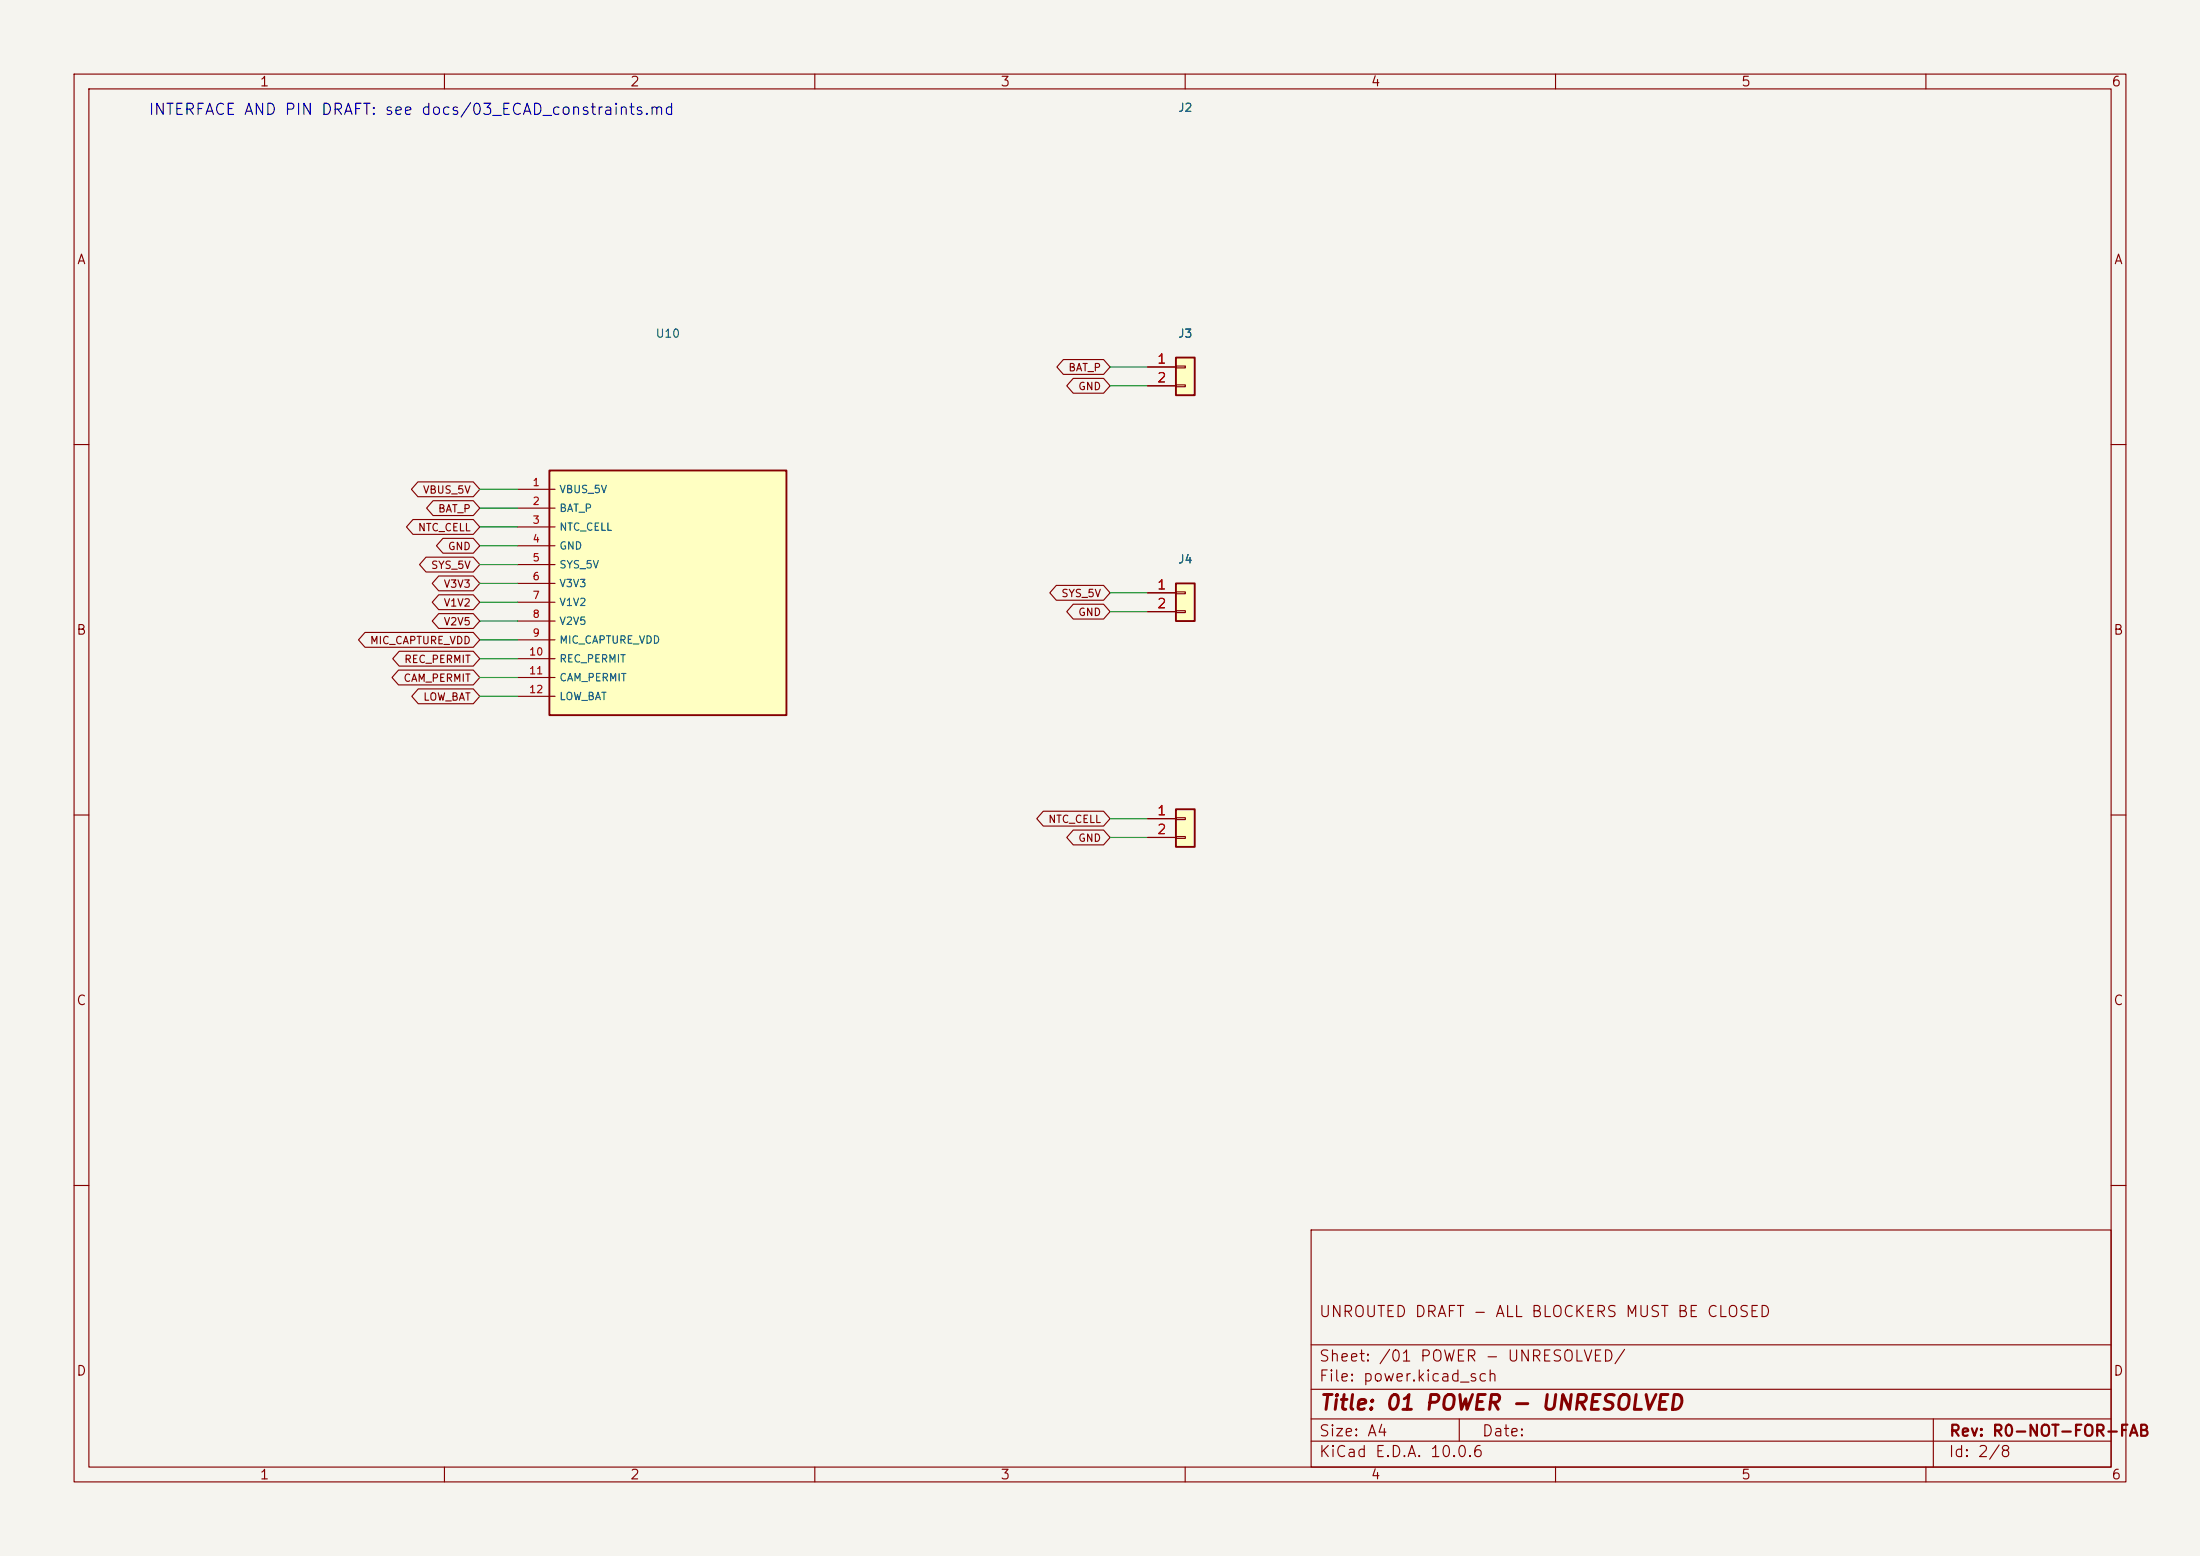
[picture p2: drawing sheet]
(kicad_sch (version 20251024) (generator "eeschema") (paper "A4") (title_block (title "01 POWER - UNRESOLVED") (rev "R0-NOT-FOR-FAB") (comment 1 "UNROUTED DRAFT - ALL BLOCKERS MUST BE CLOSED")) (lib_symbols (symbol "MeetNote:UNVERIFIED_POWER_ASSEMBLY" (pin_names (offset 0.508)) (in_bom yes) (on_board no) (property "Reference" "U" (at 0 18.51 0) (effects (font (size 1.27 1.27)))) (property "Value" "UNVERIFIED_POWER_ASSEMBLY" (at 0 -18.51 0) (effects (font (size 1.27 1.27)))) (symbol "UNVERIFIED_POWER_ASSEMBLY_0_1" (rectangle (start -16 16.51) (end 16 -16.51) (stroke (width 0.254) (type default)) (fill (type background)))) (symbol "UNVERIFIED_POWER_ASSEMBLY_1_1" (pin power_in line (at -20.32 13.970000000000002 0) (length 5.08) (name "VBUS_5V" (effects (font (size 1 1)))) (number "1" (effects (font (size 1 1))))) (pin power_in line (at -20.32 11.430000000000003 0) (length 5.08) (name "BAT_P" (effects (font (size 1 1)))) (number "2" (effects (font (size 1 1))))) (pin input line (at -20.32 8.890000000000002 0) (length 5.08) (name "NTC_CELL" (effects (font (size 1 1)))) (number "3" (effects (font (size 1 1))))) (pin power_in line (at -20.32 6.350000000000002 0) (length 5.08) (name "GND" (effects (font (size 1 1)))) (number "4" (effects (font (size 1 1))))) (pin power_out line (at -20.32 3.8100000000000023 0) (length 5.08) (name "SYS_5V" (effects (font (size 1 1)))) (number "5" (effects (font (size 1 1))))) (pin power_out line (at -20.32 1.2700000000000031 0) (length 5.08) (name "V3V3" (effects (font (size 1 1)))) (number "6" (effects (font (size 1 1))))) (pin power_out line (at -20.32 -1.2699999999999978 0) (length 5.08) (name "V1V2" (effects (font (size 1 1)))) (number "7" (effects (font (size 1 1))))) (pin power_out line (at -20.32 -3.8099999999999987 0) (length 5.08) (name "V2V5" (effects (font (size 1 1)))) (number "8" (effects (font (size 1 1))))) (pin power_out line (at -20.32 -6.349999999999998 0) (length 5.08) (name "MIC_CAPTURE_VDD" (effects (font (size 1 1)))) (number "9" (effects (font (size 1 1))))) (pin input line (at -20.32 -8.889999999999997 0) (length 5.08) (name "REC_PERMIT" (effects (font (size 1 1)))) (number "10" (effects (font (size 1 1))))) (pin input line (at -20.32 -11.429999999999996 0) (length 5.08) (name "CAM_PERMIT" (effects (font (size 1 1)))) (number "11" (effects (font (size 1 1))))) (pin output line (at -20.32 -13.969999999999999 0) (length 5.08) (name "LOW_BAT" (effects (font (size 1 1)))) (number "12" (effects (font (size 1 1))))))) (symbol "MeetNote:Conn_01x02" (pin_names (offset 1.016) (hide yes)) (exclude_from_sim no) (in_bom yes) (on_board yes) (in_pos_files yes) (duplicate_pin_numbers_are_jumpers no) (property "Reference" "J" (at 0 2.54 0) (show_name no) (do_not_autoplace no) (effects (font (size 1.27 1.27)))) (property "Value" "Conn_01x02" (at 0 -5.08 0) (show_name no) (do_not_autoplace no) (effects (font (size 1.27 1.27)))) (property "Footprint" "" (at 0 0 0) (show_name no) (do_not_autoplace no) (hide yes) (effects (font (size 1.27 1.27)))) (property "Datasheet" "" (at 0 0 0) (show_name no) (do_not_autoplace no) (hide yes) (effects (font (size 1.27 1.27)))) (property "Description" "Generic connector, single row, 01x02, script generated (kicad-library-utils/schlib/autogen/connector/)" (at 0 0 0) (show_name no) (do_not_autoplace no) (hide yes) (effects (font (size 1.27 1.27)))) (property "ki_keywords" "connector" (at 0 0 0) (show_name no) (do_not_autoplace no) (hide yes) (effects (font (size 1.27 1.27)))) (property "ki_fp_filters" "Connector*:*_1x??_*" (at 0 0 0) (show_name no) (do_not_autoplace no) (hide yes) (effects (font (size 1.27 1.27)))) (symbol "Conn_01x02_1_1" (rectangle (start -1.27 1.27) (end 1.27 -3.81) (stroke (width 0.254) (type default)) (fill (type background))) (rectangle (start -1.27 0.127) (end 0 -0.127) (stroke (width 0.1524) (type default)) (fill (type none))) (rectangle (start -1.27 -2.413) (end 0 -2.667) (stroke (width 0.1524) (type default)) (fill (type none))) (pin passive line (at -5.08 0 0) (length 3.81) (name "Pin_1" (effects (font (size 1.27 1.27)))) (number "1" (effects (font (size 1.27 1.27))))) (pin passive line (at -5.08 -2.54 0) (length 3.81) (name "Pin_2" (effects (font (size 1.27 1.27)))) (number "2" (effects (font (size 1.27 1.27)))))) (embedded_fonts no)))(text "INTERFACE AND PIN DRAFT: see docs/03_ECAD_constraints.md" (at 20 15 0) (effects (font (size 1.5 1.5)) (justify left)))(symbol (lib_id "MeetNote:UNVERIFIED_POWER_ASSEMBLY") (at 90.17 80.01 0) (unit 1) (in_bom yes) (on_board no) (dnp no)(property "Reference" "U10" (at 90.17 45.010000000000005 0) (effects (font (size 1.1 1.1))))(property "Value" "UNVERIFIED BQ24074 + boost + rails + gating" (at 90.17 85.01 0) (effects (font (size 1.1 1.1)) hide))(property "Footprint" "" (at 90.17 80.01 0) (effects (font (size 1.1 1.1)) hide))(property "Review" "BLOCKER: power design, USB-C CC detection, thermistor and hard gates not implemented" (at 90.17 80.01 0) (effects (font (size 1.1 1.1)) hide)))(wire (pts (xy 69.85 66.04) (xy 64.77 66.04)) (stroke (width 0) (type default)))(global_label "VBUS_5V" (shape bidirectional) (at 64.77 66.04 180) (effects (font (size 1 1)) (justify right)))(wire (pts (xy 69.85 68.58) (xy 64.77 68.58)) (stroke (width 0) (type default)))(global_label "BAT_P" (shape bidirectional) (at 64.77 68.58 180) (effects (font (size 1 1)) (justify right)))(wire (pts (xy 69.85 71.12) (xy 64.77 71.12)) (stroke (width 0) (type default)))(global_label "NTC_CELL" (shape bidirectional) (at 64.77 71.12 180) (effects (font (size 1 1)) (justify right)))(wire (pts (xy 69.85 73.66) (xy 64.77 73.66)) (stroke (width 0) (type default)))(global_label "GND" (shape bidirectional) (at 64.77 73.66 180) (effects (font (size 1 1)) (justify right)))(wire (pts (xy 69.85 76.2) (xy 64.77 76.2)) (stroke (width 0) (type default)))(global_label "SYS_5V" (shape bidirectional) (at 64.77 76.2 180) (effects (font (size 1 1)) (justify right)))(wire (pts (xy 69.85 78.74) (xy 64.77 78.74)) (stroke (width 0) (type default)))(global_label "V3V3" (shape bidirectional) (at 64.77 78.74 180) (effects (font (size 1 1)) (justify right)))(wire (pts (xy 69.85 81.28) (xy 64.77 81.28)) (stroke (width 0) (type default)))(global_label "V1V2" (shape bidirectional) (at 64.77 81.28 180) (effects (font (size 1 1)) (justify right)))(wire (pts (xy 69.85 83.82) (xy 64.77 83.82)) (stroke (width 0) (type default)))(global_label "V2V5" (shape bidirectional) (at 64.77 83.82 180) (effects (font (size 1 1)) (justify right)))(wire (pts (xy 69.85 86.36) (xy 64.77 86.36)) (stroke (width 0) (type default)))(global_label "MIC_CAPTURE_VDD" (shape bidirectional) (at 64.77 86.36 180) (effects (font (size 1 1)) (justify right)))(wire (pts (xy 69.85 88.9) (xy 64.77 88.9)) (stroke (width 0) (type default)))(global_label "REC_PERMIT" (shape bidirectional) (at 64.77 88.9 180) (effects (font (size 1 1)) (justify right)))(wire (pts (xy 69.85 91.44) (xy 64.77 91.44)) (stroke (width 0) (type default)))(global_label "CAM_PERMIT" (shape bidirectional) (at 64.77 91.44 180) (effects (font (size 1 1)) (justify right)))(wire (pts (xy 69.85 93.98) (xy 64.77 93.98)) (stroke (width 0) (type default)))(global_label "LOW_BAT" (shape bidirectional) (at 64.77 93.98 180) (effects (font (size 1 1)) (justify right)))(symbol (lib_id "MeetNote:Conn_01x02") (at 160.02 49.53 0) (unit 1) (in_bom yes) (on_board yes) (dnp no)(property "Reference" "J2" (at 160.02 14.530000000000001 0) (effects (font (size 1.1 1.1))))(property "Value" "BATTERY 1S" (at 160.02 54.53 0) (effects (font (size 1.1 1.1)) hide))(property "Footprint" "MeetNote:PinHeader_1x02_P2.54mm_Vertical" (at 160.02 49.53 0) (effects (font (size 1.1 1.1)) hide))(property "Review" "Provisional 2.54mm engineering header; NOT approved battery connector" (at 160.02 49.53 0) (effects (font (size 1.1 1.1)) hide)))(wire (pts (xy 154.94 49.53) (xy 149.86 49.53)) (stroke (width 0) (type default)))(global_label "BAT_P" (shape bidirectional) (at 149.86 49.53 180) (effects (font (size 1 1)) (justify right)))(wire (pts (xy 154.94 52.07) (xy 149.86 52.07)) (stroke (width 0) (type default)))(global_label "GND" (shape bidirectional) (at 149.86 52.07 180) (effects (font (size 1 1)) (justify right)))(symbol (lib_id "MeetNote:Conn_01x02") (at 160.02 80.01 0) (unit 1) (in_bom yes) (on_board yes) (dnp no)(property "Reference" "J3" (at 160.02 45.010000000000005 0) (effects (font (size 1.1 1.1))))(property "Value" "REGULATED 5V IN" (at 160.02 85.01 0) (effects (font (size 1.1 1.1)) hide))(property "Footprint" "MeetNote:PinHeader_1x02_P2.54mm_Vertical" (at 160.02 80.01 0) (effects (font (size 1.1 1.1)) hide))(property "Review" "Provisional 2.54mm engineering header; NOT approved battery connector" (at 160.02 80.01 0) (effects (font (size 1.1 1.1)) hide)))(wire (pts (xy 154.94 80.01) (xy 149.86 80.01)) (stroke (width 0) (type default)))(global_label "SYS_5V" (shape bidirectional) (at 149.86 80.01 180) (effects (font (size 1 1)) (justify right)))(wire (pts (xy 154.94 82.55) (xy 149.86 82.55)) (stroke (width 0) (type default)))(global_label "GND" (shape bidirectional) (at 149.86 82.55 180) (effects (font (size 1 1)) (justify right)))(symbol (lib_id "MeetNote:Conn_01x02") (at 160.02 110.49 0) (unit 1) (in_bom yes) (on_board yes) (dnp no)(property "Reference" "J4" (at 160.02 75.49 0) (effects (font (size 1.1 1.1))))(property "Value" "CELL NTC" (at 160.02 115.49 0) (effects (font (size 1.1 1.1)) hide))(property "Footprint" "MeetNote:PinHeader_1x02_P2.54mm_Vertical" (at 160.02 110.49 0) (effects (font (size 1.1 1.1)) hide))(property "Review" "Provisional 2.54mm engineering header; NOT approved battery connector" (at 160.02 110.49 0) (effects (font (size 1.1 1.1)) hide)))(wire (pts (xy 154.94 110.49) (xy 149.86 110.49)) (stroke (width 0) (type default)))(global_label "NTC_CELL" (shape bidirectional) (at 149.86 110.49 180) (effects (font (size 1 1)) (justify right)))(wire (pts (xy 154.94 113.03) (xy 149.86 113.03)) (stroke (width 0) (type default)))(global_label "GND" (shape bidirectional) (at 149.86 113.03 180) (effects (font (size 1 1)) (justify right))))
